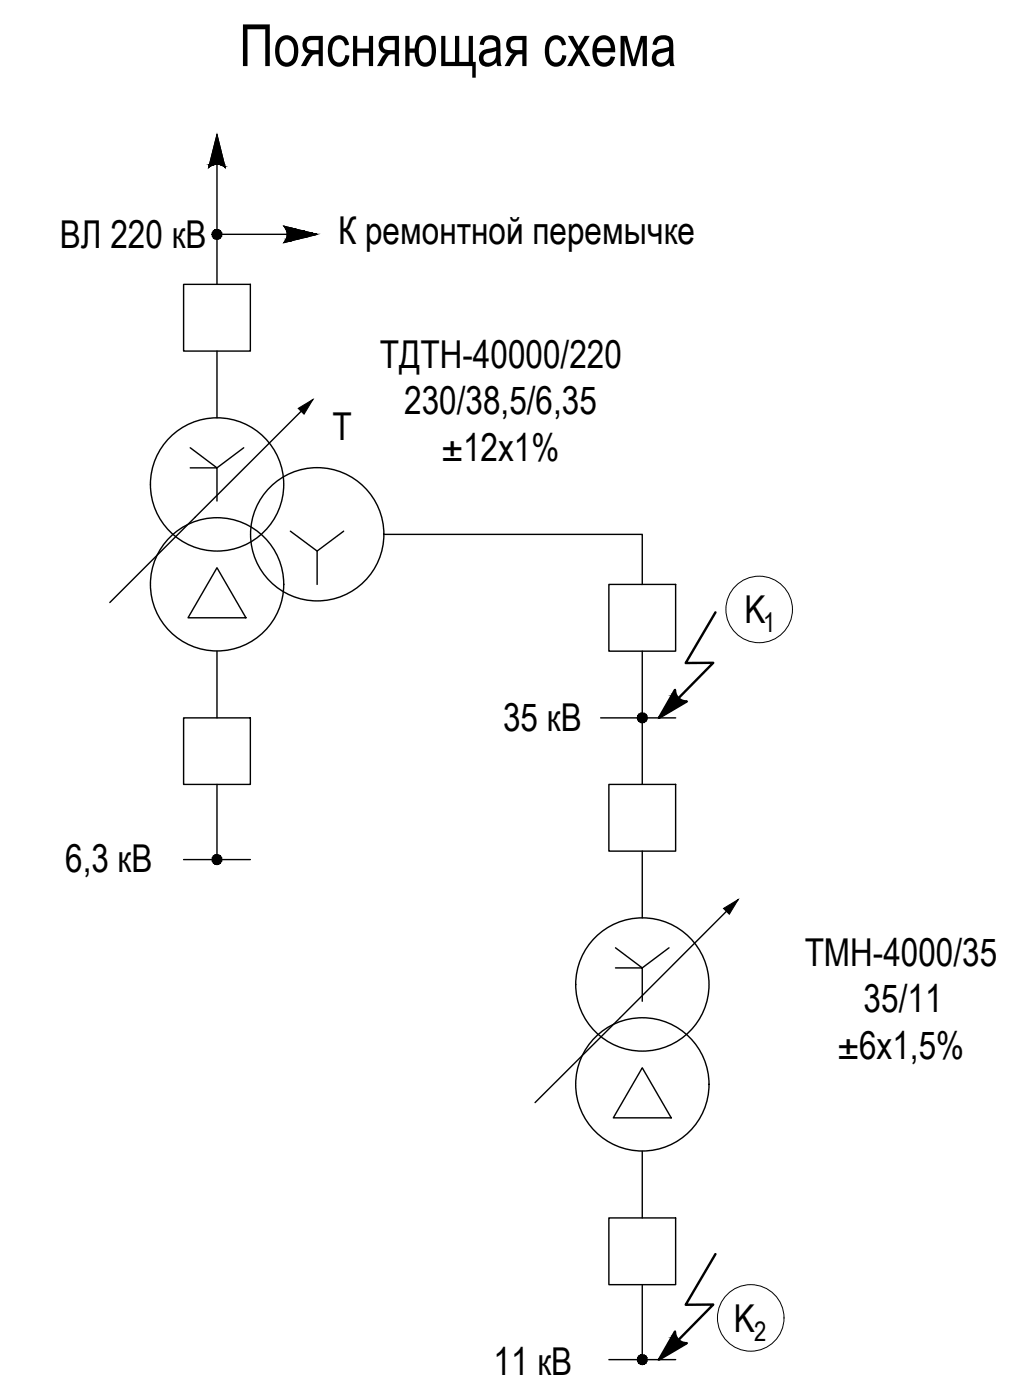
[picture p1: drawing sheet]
<svg xmlns="http://www.w3.org/2000/svg" width="213mm" height="295mm" viewBox="0 0 213 295" stroke-linecap="round" stroke-linejoin="round" font-family="sans-serif">
<g fill="none" stroke="#000" stroke-width=".3">
<path d="M45.7 34.6v25.3M38.7 59.9h14v14h-14zM45.7 49.4h14.8M45.7 73.9v14.1M40.1 94.3l5.6 4.2 5.6-4.2M40.1 98.5h5.6v7M65.9 84.2l-42.8 42.7M45.7 119.6l6.1 10.5h-12.2zM61.1 111.9l5.7 4.2 5.6-4.2M66.8 116.1v7M80.8 112.6h54.4v10.5M45.7 137.2v14"/>
<path d="M128.2 123.1h14v14.1h-14zM135.2 137.2v28M38.7 151.2h14v14h-14zM126.5 151.2h15.7M45.7 165.2v15.9M128.2 165.2h14v14.1h-14zM135.2 179.3v14M38.7 181.1h14M129.6 199.6l5.6 4.3 5.6-4.3M155.4 189.5l-42.7 42.7M129.6 203.9h5.6v7M135.2 224.9l6.1 10.5h-12.2z"/>
<path d="M128.2 256.5h14v14.1h-14zM135.2 242.5v14M135.2 270.6v15.8M128.2 286.4h14"/>
<circle cx="45.7" cy="102" r="14"/>
<circle cx="66.8" cy="112.5" r="14"/>
<circle cx="45.7" cy="123.1" r="14"/>
<circle cx="135.2" cy="207.4" r="14"/>
<circle cx="135.2" cy="228.4" r="14"/>
</g>
<g fill="#000" stroke="#000" stroke-width=".21">
<path d="M45.7 49.4h1v.4zM62.8 86l3.1-1.8-1.9 3zM135.2 151.2h1.1l-.1 .4zM45.7 181.1h1v.3zM152.3 191.3l3.1-1.8-1.9 3.1zM135.2 286.4h1.1l-.1 .4z"/>
<path d="M44.7 49.8l.2 .3 .8-.7zM44.9 50.1l.8-.7-.4 .9zM45.7 49.4l-.4 .9 .4 .1z"/>
<path d="M44.9 48.6l-.2 .4 1 .4zM44.7 49l1 .4h-1.1zM44.6 49.4l.1 .4 1-.4z"/>
<path d="M45.7 49.4v1l.4-.1zM45.7 49.4l.7 .7-.3 .2zM45.7 49.4l.7 .7 .3-.3z"/>
<path d="M45.7 48.3v1.1l.4-1zM45.3 48.4l.4-.1v1.1zM44.9 48.6l.8 .8-.4-1z"/>
<path d="M45.7 49.4h1v-.4zM46.4 48.6l.3 .4-1 .4zM46.1 48.4l-.4 1 .7-.8z"/>
<path d="M134.2 151.6l.3 .3 .7-.7zM134.5 151.9l.7-.7-.4 1zM135.2 151.2l-.4 1 .4 .1z"/>
<path d="M134.5 150.4l-.3 .4 1 .4zM134.2 150.8l1 .4h-1zM134.2 151.2v.4l1-.4z"/>
<path d="M135.2 151.2v1.1l.4-.1zM135.2 151.2l.8 .7-.4 .3zM135.2 151.2l.8 .7 .2-.3z"/>
<path d="M135.2 150.1v1.1l.4-1zM134.8 150.2l.4-.1v1.1zM134.5 150.4l.7 .8-.4-1z"/>
<path d="M135.2 151.2h1.1l-.1-.4zM135.2 151.2l.8-.8 .2 .4zM135.6 150.2l-.4 1 .8-.8z"/>
<path d="M44.7 181.4l.2 .4 .8-.7zM44.9 181.8l.8-.7-.4 .9zM45.7 181.1l-.4 .9 .4 .1z"/>
<path d="M44.9 180.3l-.2 .3 1 .5zM44.7 180.6l1 .5h-1.1zM44.6 181.1l.1 .3 1-.3z"/>
<path d="M45.7 181.1v1l.4-.1zM45.7 181.1l.7 .7-.3 .2zM45.7 181.1l.7 .7 .3-.4z"/>
<path d="M45.7 180v1.1l.4-1zM45.3 180.1l.4-.1v1.1zM44.9 180.3l.8 .8-.4-1z"/>
<path d="M45.7 181.1h1v-.5zM46.4 180.3l.3 .3-1 .5zM46.1 180.1l-.4 1 .7-.8z"/>
<path d="M134.2 286.8l.3 .3 .7-.7zM134.5 287.1l.7-.7-.4 1zM135.2 286.4l-.4 1h.4z"/>
<path d="M134.5 285.6l-.3 .4 1 .4zM134.2 286l1 .4h-1zM134.2 286.4v.4l1-.4z"/>
<path d="M135.2 286.4v1h.4zM135.2 286.4l.8 .7-.4 .3zM135.2 286.4l.8 .7 .2-.3z"/>
<path d="M135.2 285.3v1.1l.4-1zM134.8 285.4l.4-.1v1.1zM134.5 285.6l.7 .8-.4-1z"/>
<path d="M135.2 286.4h1.1l-.1-.4zM135.2 286.4l.8-.8 .2 .4zM135.6 285.4l-.4 1 .8-.8z"/>
</g>
<path d="M150.6 129l-6.2 10.6h5.8l-7.4 7.5M142.1 145.4l-3.4 5.8 5.8-3.4M142.1 145.3a2.35 2.35 0 0 0 2.4 2.4M150.6 264.2l-6.2 10.6h5.8l-7.4 7.5M142.1 280.5l-3.4 5.9 5.8-3.5M142.1 280.5a2.35 2.35 0 0 0 2.4 2.4" fill="none" stroke="#000" stroke-width=".51"/>
<g fill="#000" stroke="#000" stroke-width=".21">
<path d="M44 35h.2l-.3 .3zM45.7 28.3l1.5 6.3h-3.1zM46.7 34.8h.6l.1 .2zM59.7 47.6l1.3 .4h-1zM60.2 50.4h2.3l-1.5 .4zM140.7 147.7l3.8 .1zM142.1 145.4v.4h-.2zM140.7 282.9h3.8zM142.1 280.5v.5h-.2z"/>
<path d="M44 34.8l.2 .2 .4-.2zM44 34.8l.2 .2h-.2z"/>
<path d="M44.1 34.7l.5 .1 .4-.1zM44.1 34.7l.5 .1h-.6z"/>
<path d="M44.1 34.6h1.4zM44.1 34.6l.9 .1z"/>
<path d="M46.7 34.8l.7 .2zM47.1 35h.3v.3z"/>
<path d="M45.9 34.6l1.4 .1zM45.9 34.6l1.4 .1z"/>
<path d="M46.3 34.7l1 .1v-.1zM46.3 34.7l1 .1z"/>
<path d="M60.2 50.4l-.2 .4h1zM60 50.8h1l-1.3 .3z"/>
<path d="M60 48l2.5 .3-1.5-.3zM60 48l2.5 .3h-2.3z"/>
<path d="M60.2 48.3l4 .4-1.7-.4zM60.2 48.3l4 .4h-3.8z"/>
<path d="M60.4 48.7l5.5 .4-1.7-.4zM60.4 48.7l5.5 .4h-5.4z"/>
<path d="M60.4 50l2.1 .4 1.7-.4zM60.4 50l2.1 .4h-2.3z"/>
<path d="M60.5 49.1l6.3 .3-.9-.3zM60.5 49.1l6.3 .3h-6.3z"/>
<path d="M60.5 49.6l3.7 .4 1.7-.4zM60.5 49.6l3.7 .4h-3.8z"/>
<path d="M60.5 49.4l5.4 .2 .9-.2zM60.5 49.4l5.4 .2h-5.4z"/>
<path d="M140.7 147.7l3.8 .1zM140.7 147.8h3.8l-5.8 3.4z"/>
<path d="M141.9 145.8l.3 .4-.1-.4zM141.9 145.8l.3 .4h-.6z"/>
<path d="M141.6 146.2l.8 .4-.2-.4zM141.6 146.2l.8 .4h-1z"/>
<path d="M141.4 146.6l1.2 .3-.2-.3zM141.4 146.6l1.2 .3h-1.4z"/>
<path d="M141.2 146.9l1.8 .3-.4-.3zM141.2 146.9l1.8 .3h-2z"/>
<path d="M141 147.2l2.3 .3-.3-.3zM141 147.2l2.3 .3h-2.4z"/>
<path d="M140.9 147.5l2.8 .2-.4-.2zM140.9 147.5l2.8 .2h-2.9z"/>
<path d="M140.8 147.7h3.3zM140.8 147.7h3.3z"/>
<path d="M140.7 282.9h3.8zM140.7 282.9h3.8l-5.8 3.5z"/>
<path d="M141.9 281l.3 .4-.1-.4zM141.9 281l.3 .4h-.6z"/>
<path d="M141.6 281.4l.8 .4-.2-.4zM141.6 281.4l.8 .4h-1z"/>
<path d="M141.4 281.8l1.2 .3-.2-.3zM141.4 281.8l1.2 .3h-1.4z"/>
<path d="M141.2 282.1l1.8 .3-.4-.3zM141.2 282.1l1.8 .3h-2z"/>
<path d="M141 282.4l2.3 .3-.3-.3zM141 282.4l2.3 .3h-2.4z"/>
<path d="M140.9 282.7l2.8 .1-.4-.1zM140.9 282.7l2.8 .1h-2.9z"/>
<path d="M140.8 282.8l3.3 .1zM140.8 282.8l3.3 .1z"/>
</g>
<g fill="none" stroke="#000" stroke-width=".21">
<path d="M43.9 35.3l1.8-7 1.7 7M44 35.3a2.48 2.48 0 0 1 3.5 0M59.7 47.6a2.54 2.54 0 0 1 0 3.5l7.1-1.7-7.1-1.8"/>
<circle cx="159.8" cy="128.4" r="7"/>
<circle cx="158.1" cy="277.6" r="7"/>
</g>
<text font-size="12.3" x="50.3" y="13.9">Поясняющая схема</text>
<g font-size="8.1">
<text x="12.6" y="52.2">ВЛ 220 кВ</text>
<text x="71.2" y="51.5">К ремонтной перемычке</text>
<text x="80" y="77.5">ТДТН-40000/220</text>
<text x="85.1" y="87.3">230/38,5/6,35</text>
<text x="70" y="92.7">T</text>
<text x="93.1" y="97">±12х1%</text>
<text x="156.7" y="131.3">K</text>
<text x="105.9" y="154">35 кВ</text>
<text x="13.7" y="183.6">6,3 кВ</text>
<text x="169.4" y="203.4">ТМН-4000/35</text>
<text x="181.8" y="213.2">35/11</text>
<text x="176.4" y="223">±6х1,5%</text>
<text x="154.5" y="280.5">K</text>
<text x="103.9" y="289.5">11 кВ</text>
</g>
<g font-size="5.7">
<text x="160.7" y="133.1">1</text>
<text x="158.8" y="282.4">2</text>
</g>
</svg>
